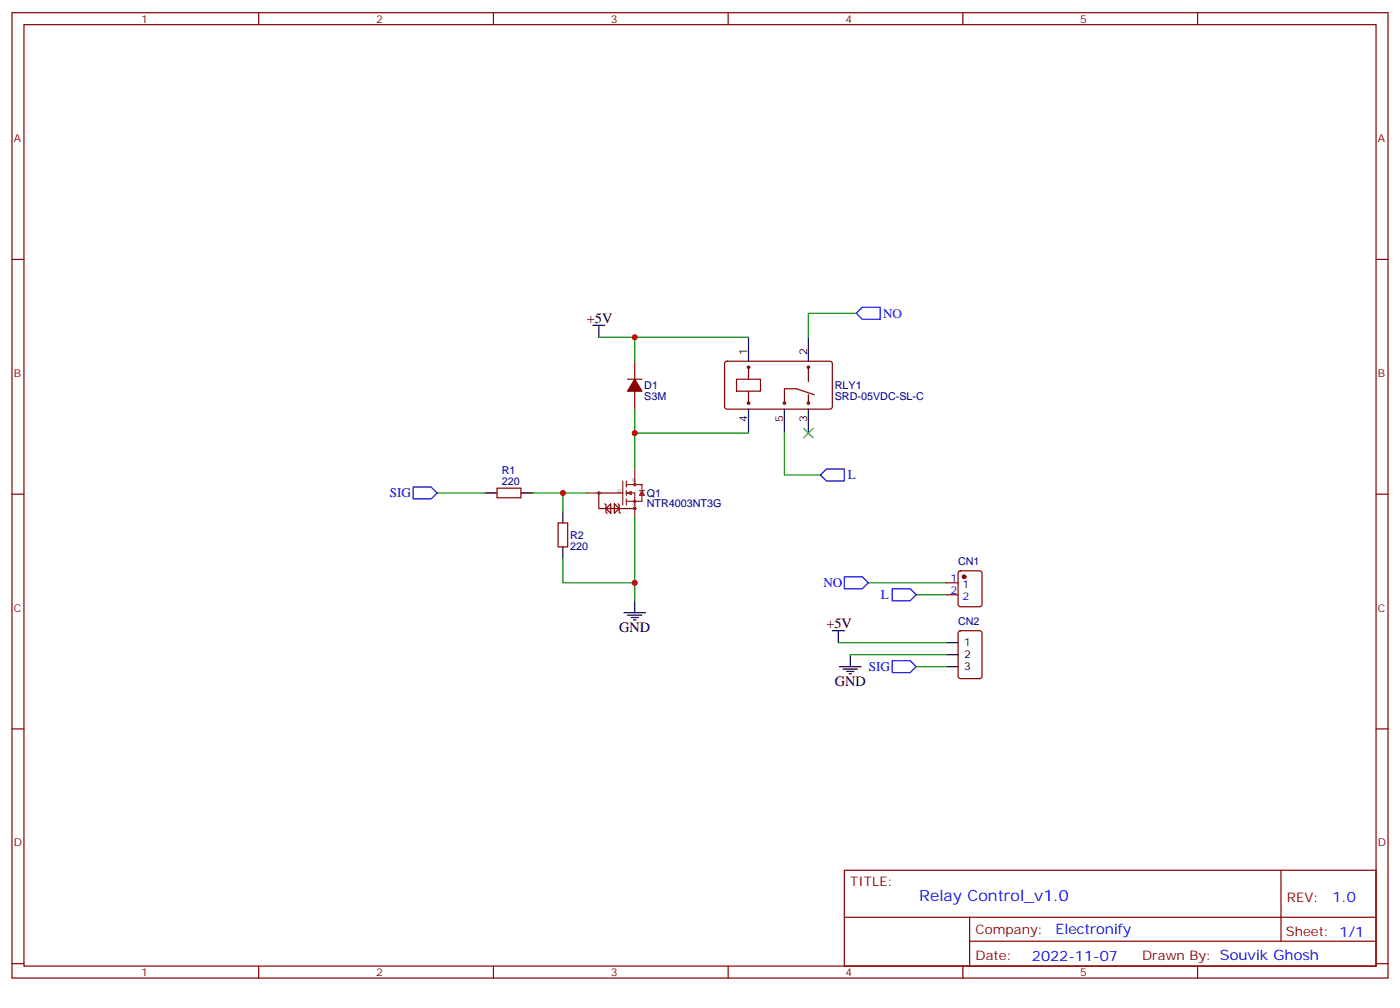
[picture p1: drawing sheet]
<svg xmlns="http://www.w3.org/2000/svg" width="412mm" height="297mm" viewBox="0 0 412 297" stroke-linecap="round" stroke-linejoin="round" font-family="sans-serif">
<g fill="none" stroke="#870000" stroke-width=".35">
<path d="M3.5 3.7h405.4v284.4h-405.4zM7.1 7.3h398.2v277.3h-398.2zM76.2 3.7v3.6M145.3 3.7v3.6M214.5 3.7v3.6M283.6 3.7v3.6M352.8 3.7v3.6M3.5 76.4h3.6M405.3 76.4h3.6M184.9 111.7h4.2M187 106.4v5.3M187 115.2v5.3"/>
<path d="M213.7 106.6l.4-.2 30.6 .1 .5 .6-.1 13-.6 .4-30.6-.1-.5-.6v-12.7zM217 111.7h7v3.5h-7zM220.5 108.2v3.5M220.5 115.2v3.5M238.1 108.2v4.2M238.1 116.3v2.4M239.9 116.3l-5.3-1.8h-3.5v4.2M3.5 145.6h3.6M146.4 143.8h7.1v2.8h-7.1zM164.4 154h2.8v7.1h-2.8zM178.2 148.4l.3 .3v2.1l.4 .4M178.5 149.8l1.4-1.4v2.8z"/>
<path d="M181 148.4l1.4 1.4-1.4 1.4zM182 148.4l.4 .3v2.1l.3 .4M183.4 145.2h-7v4.6h10.6M405.3 145.6h3.6M278.7 171.7h3.5M278.7 175.2h3.5M282.5 168.3l.4-.2h5.7l.6 .5 .1 9.4-.5 .7h-5.9l-.6-.4-.1-9.5zM282.5 186l.4-.2h5.7l.6 .4 .1 13-.5 .6-5.9 .1-.6-.5-.1-12.9zM3.5 214.7h3.6M405.3 214.7h3.6M248.7 256.3h156.6v28.3h-156.6zM377.3 256.4v20.8"/>
<path d="M248.7 270.2h156.5M285.6 277.2h119.6M285.6 270.2v14.1M3.5 283.8h3.6M76.2 284.6v3.5M145.3 284.6v3.5M214.5 284.6v3.5M283.6 284.6v3.5M352.8 284.6v3.5M405.3 283.8h3.6"/>
<circle cx="220.5" cy="118.7" r=".35"/>
<circle cx="220.5" cy="108.2" r=".35"/>
<circle cx="231.1" cy="118.7" r=".35"/>
<circle cx="238.1" cy="108.2" r=".35"/>
<circle cx="238.1" cy="118.7" r=".35"/>
</g>
<path d="M252.2 92.3l1.8-1.8h5.3v3.6h-5.3zM241.7 139.9l1.7-1.8h5.3v3.6h-5.3zM121.7 143.4h5.3l1.8 1.8-1.8 1.8h-5.3zM248.7 169.9h5.3l1.8 1.8-1.8 1.7h-5.3zM262.8 173.4h5.3l1.8 1.8-1.8 1.8h-5.3zM262.8 194.6h5.3l1.8 1.8-1.8 1.7h-5.3z" fill="none" stroke="#00f" stroke-width=".35"/>
<g fill="none" stroke="#000" stroke-width=".35">
<path d="M174.6 95.8h3.6M176.4 95.8v3.5M220.5 99.3v7.1M238.1 99.3v7.1M220.5 120.5v7.1M231.1 120.5v7.1M238.1 120.5v7.1M142.9 145.2h3.5M153.5 145.2h3.5M165.8 150.5v3.5M165.8 161.1v3.5M187 177v3.5"/>
<path d="M183.8 180.5h6.3M184.9 181.2h4.2M185.9 181.9h2.1M186.6 182.6h.7M245.2 185.8h3.5M246.9 185.8v3.5M247.3 196.4h6.3M248.4 197.1h4.2M249.4 197.8h2.1M250.1 198.5h.7M250.5 192.8v3.6M278.7 196.4h3.5"/>
<path d="M278.7 189.3h3.5M278.7 192.8h3.5"/>
</g>
<g fill="none" stroke="#8c2424" stroke-width=".35">
<path d="M187 138.1v4.6M172.9 145.2h3.5M183.4 141.7v7M184.5 142.7h4.6h-.4h.4v2.5M184.5 145.2h2.5v7.1M184.5 141.7v1.7M184.5 144.5v1.4M184.5 147v1.7M184.5 145.2l1.4 .4M185.2 145.2l.7 .4M185.9 144.9l-1.4 .3M185.9 144.9v.7"/>
<path d="M185.9 144.9l-1 .3 1 .4M188.4 144.5h1.4M189.1 145.6v2.1h-4.6M189.1 144.5l.7 1.4h-1.4zM189.1 145.2l.3 .7M189.1 145.2l-.4 .7M189.1 145.2l.3 .4M189.1 145.2l-.4 .4"/>
<circle cx="176.4" cy="145.2" r=".35"/>
<circle cx="187" cy="149.8" r=".35"/>
<circle cx="187" cy="142.7" r=".35"/>
<circle cx="187" cy="147.7" r=".35"/>
</g>
<g fill="none" stroke="#008700" stroke-width=".35">
<path d="M176.4 99.3h44.1M187 99.3v7.1M252.2 92.3h-14.1v7M187 120.5v7.1M220.5 127.6h-33.5v10.5M231.1 127.6v12.3h10.6M128.8 145.2h14.1M157 145.2h15.9M165.8 145.2v5.3M187 152.3v24.7M165.8 164.6v7.1h21.2M255.8 171.7h22.9"/>
<path d="M269.9 175.2h8.8M246.9 189.3h31.8M250.5 192.8h28.2M269.9 196.4h8.8"/>
</g>
<g fill="#870000" stroke="#870000" stroke-width=".35">
<path d="M187 111.7l2.1 3.5h-4.2z"/>
<circle cx="284" cy="169.9" r=".53"/>
</g>
<path d="M236.7 126.2l2.8 2.8M239.5 126.2l-2.8 2.8" fill="none" stroke="#3c3" stroke-width=".35"/>
<g fill="#c00">
<circle cx="165.8" cy="145.2" r=".88"/>
<circle cx="187" cy="171.7" r=".88"/>
<circle cx="187" cy="99.3" r=".88"/>
<circle cx="187" cy="127.6" r=".88"/>
</g>
<text font-size="4.6" fill="#00f" x="270.8" y="265.4">Relay Control_v1.0</text>
<g font-size="4.2">
<text x="172.9" y="95.1">+5V</text>
<text x="243.4" y="185.1">+5V</text>
<text x="182.4" y="186.1">GND</text>
<text x="245.9" y="202">GND</text>
</g>
<g font-size="4.2" fill="#00f">
<text x="392.5" y="265.6">1.0</text>
<text x="310.9" y="275.2">Electronify</text>
<text x="304" y="283">2022-11-07</text>
</g>
<g font-size="3.9" fill="#00f">
<text x="260.1" y="93.5">NO</text>
<text x="249.7" y="141.2">L</text>
<text x="114.8" y="146.5">SIG</text>
<text x="242.6" y="173">NO</text>
<text x="259.4" y="176.5">L</text>
<text x="255.9" y="197.6">SIG</text>
</g>
<g font-size="3.9" fill="#800">
<text x="250.5" y="260.9">TITLE:</text>
<text x="379.1" y="265.6">REV:</text>
<text x="287.4" y="275.1">Company:</text>
<text x="378.7" y="275.7">Sheet: 1/1</text>
<text x="287.4" y="282.8">Date:</text>
<text x="336.4" y="282.9">Drawn By: Souvik Ghosh</text>
</g>
<g font-size="3.2" fill="#800">
<text x="41.6" y="6.7">1</text>
<text x="110.8" y="6.7">2</text>
<text x="179.9" y="6.7">3</text>
<text x="249.1" y="6.7">4</text>
<text x="318.2" y="6.7">5</text>
<text x="4.1" y="41.8">A</text>
<text x="405.9" y="41.8">A</text>
<text x="4.1" y="111">B</text>
<text x="405.9" y="111">B</text>
<text x="4.1" y="180.1">C</text>
<text x="405.9" y="180.1">C</text>
<text x="4.1" y="249.3">D</text>
<text x="405.9" y="249.3">D</text>
<text x="41.6" y="287.5">1</text>
<text x="110.8" y="287.5">2</text>
<text x="179.9" y="287.5">3</text>
<text x="249.1" y="287.5">4</text>
<text x="318.2" y="287.5">5</text>
</g>
<g font-size="3.2">
<text x="220.1" y="104.6" transform="rotate(-90 220.1 104.6)">1</text>
<text x="237.8" y="104.6" transform="rotate(-90 237.8 104.6)">2</text>
<text x="220.1" y="124.3" transform="rotate(-90 220.1 124.3)">4</text>
<text x="230.7" y="124.3" transform="rotate(-90 230.7 124.3)">5</text>
<text x="237.8" y="124.3" transform="rotate(-90 237.8 124.3)">3</text>
<text x="284" y="190.4">1</text>
<text x="284" y="197.4">3</text>
<text x="284" y="193.9">2</text>
</g>
<g font-size="3.2" fill="#000080">
<text x="189.8" y="117.8">S3M</text>
<text x="189.8" y="114.6">D1</text>
<text x="245.9" y="117.7">SRD-05VDC-SL-C</text>
<text x="245.9" y="114.5">RLY1</text>
<text x="147.8" y="142.7">220</text>
<text x="147.8" y="139.6">R1</text>
<text x="190.5" y="149.5">NTR4003NT3G</text>
<text x="190.5" y="146.3">Q1</text>
<text x="167.9" y="161.9">220</text>
<text x="167.9" y="158.7">R2</text>
<text x="282.2" y="166.4">CN1</text>
<text x="282.2" y="184">CN2</text>
</g>
<g font-size="3.2" fill="#00f">
<text x="280" y="171.3">1</text>
<text x="283.5" y="173.1">1</text>
<text x="280" y="174.8">2</text>
<text x="283.5" y="176.6">2</text>
</g>
<g font-size="1.4" fill="#238d23">
<text x="186.3" y="142">D</text>
<text x="182" y="145.2">G</text>
<text x="186.3" y="149.4">S</text>
</g>
</svg>
